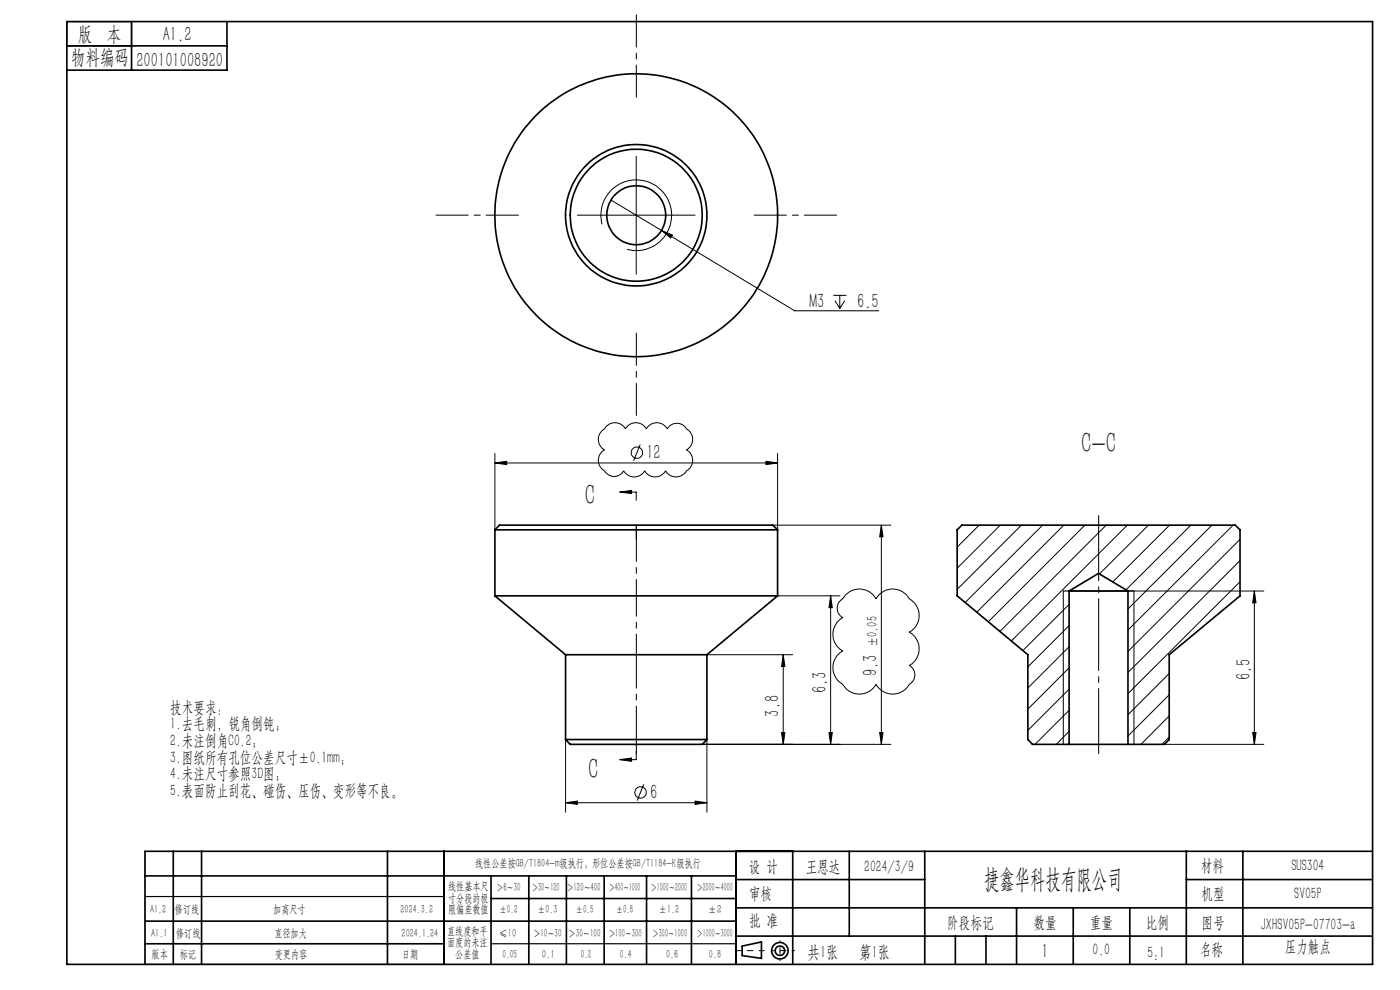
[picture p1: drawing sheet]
<svg xmlns="http://www.w3.org/2000/svg" width="297mm" height="210mm" viewBox="0 0 297 210" stroke-linecap="round" stroke-linejoin="round" font-family="sans-serif">
<g fill="none" stroke="#000" stroke-width=".21">
<path d="M135 33.2v25M122.5 45.6h25M127.7 47.6a7.5 7.5 0 0 1 6.7-9.4 7.5 7.5 0 0 1 8.1 8.1 7.5 7.5 0 0 1-9.5 6.6M129.6 42.4l10.7 6.5M140.3 48.9l2.4 1-.4 .6zM140.3 48.9l28.3 17h17.8M176.8 62.6h2.8M177.1 63.8l1.1 1.6M178.2 62.6v2.8M179.2 63.8l-1 1.6M105 98.2l2.5-.3v.7zM105 96.2v16.2"/>
<path d="M105 98.2h60M128.7 90.4a2.56 2.56 0 0 1 4 .6 2.54 2.54 0 0 1 4.4 0 2.54 2.54 0 0 1 4.5 0 2.31 2.31 0 0 1 4 0 2.54 2.54 0 0 1 0 4.4 2.54 2.54 0 0 1 0 4.5 2.54 2.54 0 0 1-4.4 0 2.51 2.51 0 0 1-4.4 0 2.54 2.54 0 0 1-4.5 0 2.34 2.34 0 0 1-4.1 0 2.54 2.54 0 0 1 0-4.5 2.63 2.63 0 0 1 .2-4.6zM135.8 94.3l-1.4 3.4M162.5 97.9l2.5 .3-2.5 .4zM165 96.2v16.2M131.5 104.4h3.5v1.7M131.5 104.4l2.5-.4v.7zM164 111.4h25M187 111.4v46.5M187 111.4l.3 2.5h-.7zM207.7 111.4l-4.6 4.7M212.2 111.4l-9.1 9.1"/>
<path d="M216.7 111.4l-13.6 13.6M221.2 111.4l-16.4 16.4M225.7 111.4l-18.5 18.4M230.2 111.4l-20.5 20.5M234.7 111.4l-22.6 22.5M239.1 111.4l-24.5 24.6M243.6 111.4l-10.3 10.3M248.1 111.4l-12 12M252.6 111.4l-13.7 13.7M257.1 111.4l-17.8 17.8M261.6 111.4l-22.3 22.3M263.1 114.4l-23.8 23.8"/>
<path d="M263.1 118.9l-23.8 23.8M150 138.9h18.2M165 126.4h13.2M166.2 138.9v19M166.2 138.9l.3 2.5h-.7zM176.2 126.4v31.5M176.2 126.4l.4 2.5h-.7zM179.5 126.1a4 4 0 0 1 6.3 .9 4 4 0 0 1 7.1 0 4 4 0 0 1 0 7.1 4.1 4.1 0 0 1 0 7.1 2.26 2.26 0 0 1 0 4 4 4 0 0 1-7.1 0 4 4 0 0 1-7 0 4.1 4.1 0 0 1 0-7.1 4 4 0 0 1 0-7.1 2.29 2.29 0 0 1 0-4zM225.6 125.4v32.5M226.8 128.2l-9.8 9.8M226.8 132.7l-8.7 8.8M226.8 137.2l-8.7 8.7"/>
<path d="M239.3 125.4h28.8M240.6 125.4v32.5M263.1 123.4l-23.8 23.7M266.1 125.4l.4 2.5h-.8zM266.1 125.4v32.5M120 156.9v15.4M135 159.4v1.7h-3.5M149 157.9h40M150 156.9v15.4M165.8 155.4h.7l-.3 2.5zM175.9 155.4h.7l-.4 2.5zM186.6 155.4h.7l-.3 2.5z"/>
<path d="M226.8 141.7l-8.7 8.7M226.8 146.2l-8.7 8.7M226.8 150.7l-7.2 7.2M226.8 155.1l-2.7 2.8M247.1 157.9h21M248 142.9l-8.7 8.7M248 147.4l-8.7 8.7M248 151.9l-6 6M248 156.3l-1.5 1.6M265.7 155.4h.8l-.4 2.5zM120 170.3l2.5-.4v.7zM120 170.3h30"/>
<path d="M131.5 161.1l2.5-.3v.7zM136.6 166.4l-1.4 3.4M147.5 169.9l2.5 .4-2.5 .3z"/>
<circle cx="135.1" cy="96" r="1.21"/>
<circle cx="135.9" cy="168.1" r="1.21"/>
</g>
<g fill="none" stroke="#000" stroke-width=".35">
<path d="M14.2 4.6h277v200h-277zM14.2 9.7h34M27.9 4.6v10.3M48.2 4.6v10.3h-34M105 112.4h60M105 112.4l1-1h58l1 1M105 112.4v14M165 112.4v14M105 126.4h60M105 126.4l15 12.5M120 138.9h30M120 138.9v18"/>
<path d="M150 138.9v18M165 126.4l-15 12.5M226.8 125.4h12.5M226.8 125.4l6.2-3.8 6.3 3.8M226.8 125.4v32.5M239.3 125.4v32.5M120 156.9h30M120 156.9l1 1h28l1-1M226.8 157.9h12.5M226.8 157.9h-7.8l-.9-1v-18l-15-12.5v-14l.9-1h58l1.1 1v14l-15.1 12.5v18l-.9 1h-7.8M30.8 195.4h125.4M30.8 185.8h125.4"/>
<path d="M36.8 180.6v24M42.8 180.6v24M82.2 180.6v24M94.2 180.6v24M104.2 185.8v18.8M104.2 190.6h52M112.2 185.8v18.8M120.2 185.8v18.8M128.2 185.8v18.8M137.2 185.8v18.8M146.7 185.8v18.8M156.2 180.6v24"/>
<path d="M156.2 186.6h40M156.2 198.6h135M156.2 192.6h135M168.2 180.6v24M180.2 180.6v18M196.2 180.6v24M202.7 198.6v6M209.2 198.6v6M215.7 192.6v12M227.7 192.6v12M239.7 192.6v12M251.7 186.6h39.5"/>
<path d="M251.7 180.6v24M263.7 180.6v24M291.2 180.6h-260.4v24M30.8 200.2h63.4M157.4 200.7l4.1-.9v3.5l-4.1-.6z"/>
<circle cx="135" cy="45.7" r="30"/>
<circle cx="135" cy="45.7" r="14"/>
<circle cx="135" cy="45.7" r="6.2"/>
<circle cx="135" cy="45.7" r="15"/>
<circle cx="165.5" cy="201.7" r="1.74"/>
<circle cx="165.5" cy="201.7" r="1"/>
</g>
<path d="M233.1 109.4v50.5" fill="none" stroke="#000" stroke-width=".21" stroke-dasharray="15.2 1.3 1.3 1.3" stroke-dashoffset="1.4"/>
<path d="M135 111.4v15" fill="none" stroke="#000" stroke-width=".21" stroke-dasharray="15.2 1.3 1.3 1.3" stroke-dashoffset="7.5"/>
<path d="M135 126.4v12.5" fill="none" stroke="#000" stroke-width=".21" stroke-dasharray="15.2 1.3 1.3 1.3" stroke-dashoffset="10.9"/>
<path d="M135 138.9v18" fill="none" stroke="#000" stroke-width=".21" stroke-dasharray="15.2 1.3 1.3 1.3" stroke-dashoffset="8.1"/>
<path d="M135 111.4v3M135 156.9v3" fill="none" stroke="#000" stroke-width=".21" stroke-dasharray="15.2 1.3 1.3 1.3"/>
<path d="M162.1 201.7h-6" fill="none" stroke="#000" stroke-width=".21" stroke-dasharray="15.2 1.3 1.3 1.3" stroke-dashoffset="14.1"/>
<path d="M168.5 201.7h-4.8" fill="none" stroke="#000" stroke-width=".21" stroke-dasharray="15.2 1.3 1.3 1.3" stroke-dashoffset="14.7"/>
<path d="M165.5 199.6v4.2" fill="none" stroke="#000" stroke-width=".21" stroke-dasharray="15.2 1.3 1.3 1.3" stroke-dashoffset="15"/>
<path d="M14.2 4.6h13.7v5.1h-13.7zM225.6 125.4h15M30.8 190.2h63.4M30.8 204.6h63.4M104.2 200.2h52" fill="none" stroke="#000" stroke-width=".25"/>
<path d="M135 20.6v-17.5M110 45.6h-17.5M160 45.6h17.5M135 70.6v17.5" fill="none" stroke="#000" stroke-width=".21" stroke-dasharray="15.2 1.3 1.3 1.3" stroke-dashoffset="8.4"/>
<g fill="#000">
<path d="M162.5 97.9l2.5 .3-2.5 .4zM105 98.2l2.5-.3v.7z"/>
<path d="M131.5 104.4l2.5-.4v.7zM131.5 161.1l2.5-.3v.7z"/>
<path d="M187 111.4l.3 2.5h-.7zM186.6 155.4h.7l-.3 2.5zM166.2 138.9l.3 2.5h-.7zM165.8 155.4h.7l-.3 2.5zM176.2 126.4l.4 2.5h-.7zM175.9 155.4h.7l-.4 2.5z"/>
<path d="M266.1 125.4l.4 2.5h-.8zM265.7 155.4h.8l-.4 2.5z"/>
<path d="M120 170.3l2.5-.4v.7zM147.5 169.9l2.5 .4-2.5 .3zM140.3 48.9l2 1.6 .4-.6z"/>
</g>
<g font-size="6.3">
<text x="229.3" y="96.1">C-C</text>
<text x="124.1" y="107.2">C</text>
<text x="124.7" y="165.3">C</text>
</g>
<text font-size="5.6" x="208.8" y="188.3">捷鑫华科技有限公司</text>
<g font-size="4.4">
<text x="16.5" y="8.6">版 本</text>
<text x="34.5" y="8.6">A1.2</text>
<text x="15.1" y="13.7">物料编码</text>
<text x="28.9" y="14.2">200101008920</text>
<text x="171.7" y="65.2">M3</text>
<text x="181.8" y="65.2">6.5</text>
<text x="137.1" y="97.3">12</text>
<text x="186.1" y="143.4" transform="rotate(-90 186.1 143.4)">9.3</text>
<text x="175.3" y="147.1" transform="rotate(-90 175.3 147.1)">6.3</text>
<text x="265.3" y="144.2" transform="rotate(-90 265.3 144.2)">6.5</text>
<text x="165.3" y="152" transform="rotate(-90 165.3 152)">3.8</text>
<text x="137.9" y="169.4">6</text>
<text x="221" y="203.2">1</text>
</g>
<g font-size="3.8">
<text x="171.3" y="203.2">共1张</text>
<text x="182.3" y="203.2">第1张</text>
</g>
<g font-size="3.5">
<text x="36.1" y="151.2">技术要求：</text>
<text x="36.1" y="154.7">1.去毛刺，锐角倒钝；</text>
<text x="36.1" y="158.2">2.未注倒角C0.2；</text>
<text x="36.1" y="161.8">3.图纸所有孔位公差尺寸±0.1mm；</text>
<text x="36.1" y="165.3">4.未注尺寸参照3D图；</text>
<text x="36.1" y="168.8">5.表面防止刮花、碰伤、压伤、变形等不良。</text>
<text x="158.9" y="184.9">设 计</text>
<text x="170.9" y="184.9">王恩达</text>
<text x="183.4" y="184.9">2024/3/9</text>
<text x="254.7" y="184.7">材料</text>
<text x="274" y="184.7">SUS304</text>
<text x="158.9" y="190.8">审核</text>
<text x="254.9" y="190.7">机型</text>
<text x="274.6" y="190.8">SV05P</text>
<text x="158.9" y="196.5">批 准</text>
<text x="200.9" y="196.9">阶段标记</text>
<text x="219.3" y="196.9">数量</text>
<text x="231.2" y="196.9">重量</text>
<text x="243.1" y="196.9">比例</text>
<text x="254.9" y="196.9">图号</text>
<text x="267.4" y="197.3">JXHSV05P-07703-a</text>
<text x="231.8" y="202.5">0.0</text>
<text x="243.4" y="203.2">5:1</text>
<text x="254.5" y="202.5">名称</text>
<text x="272.5" y="201.8">压力触点</text>
</g>
<text font-size="3.1" x="186.1" y="137.3" transform="rotate(-90 186.1 137.3)">±0.05</text>
<g font-size="2.5">
<text x="100.8" y="184">线性公差按GB/T1804-m级执行；形位公差按GB/T1184-K级执行</text>
<text x="95.1" y="188.8">线性基本尺</text>
<text x="95.1" y="191.3">寸分段的极</text>
<text x="105.3" y="189.1">＞6～30</text>
<text x="112.9" y="189.1">＞30～120</text>
<text x="120.2" y="188.9">＞120～400</text>
<text x="129.2" y="188.9">＞400～1000</text>
<text x="138.1" y="189.1">＞1000～2000</text>
<text x="147.8" y="189.1">＞2000～4000</text>
<text x="31.8" y="193.7">A1.2</text>
<text x="37.1" y="193.7">修订线</text>
<text x="58" y="193.7">加高尺寸</text>
<text x="85" y="193.7">2024.3.2</text>
<text x="95.1" y="193.8">限偏差数值</text>
<text x="105.9" y="193.8">±0.2</text>
<text x="114.1" y="193.8">±0.3</text>
<text x="122.2" y="193.8">±0.5</text>
<text x="130.7" y="193.8">±0.8</text>
<text x="139.8" y="193.8">±1.2</text>
<text x="150.2" y="193.8">±2</text>
<text x="32.1" y="198.8">A1.1</text>
<text x="32.2" y="203.2">版本</text>
<text x="37.4" y="198.8">修订线</text>
<text x="38.1" y="203.2">标记</text>
<text x="58.2" y="198.8">直径加大</text>
<text x="58.3" y="203.2">变更内容</text>
<text x="85.2" y="198.8">2024.1.24</text>
<text x="85.3" y="203.2">日期</text>
<text x="94.8" y="198.3">直线度和平</text>
<text x="94.8" y="200.7">面度的未注</text>
<text x="96.6" y="203.2">公差值</text>
<text x="105.9" y="198.7">≤10</text>
<text x="106.6" y="203.2">0.05</text>
<text x="113.2" y="198.7">＞10～30</text>
<text x="115" y="203.2">0.1</text>
<text x="120.6" y="198.7">＞30～100</text>
<text x="123.2" y="203.2">0.2</text>
<text x="129.1" y="198.7">＞100～300</text>
<text x="131.5" y="203.2">0.4</text>
<text x="138.4" y="198.7">＞300～1000</text>
<text x="141.3" y="203.2">0.6</text>
<text x="147.8" y="198.7">＞1000～3000</text>
<text x="150.4" y="203.2">0.8</text>
</g>
</svg>
